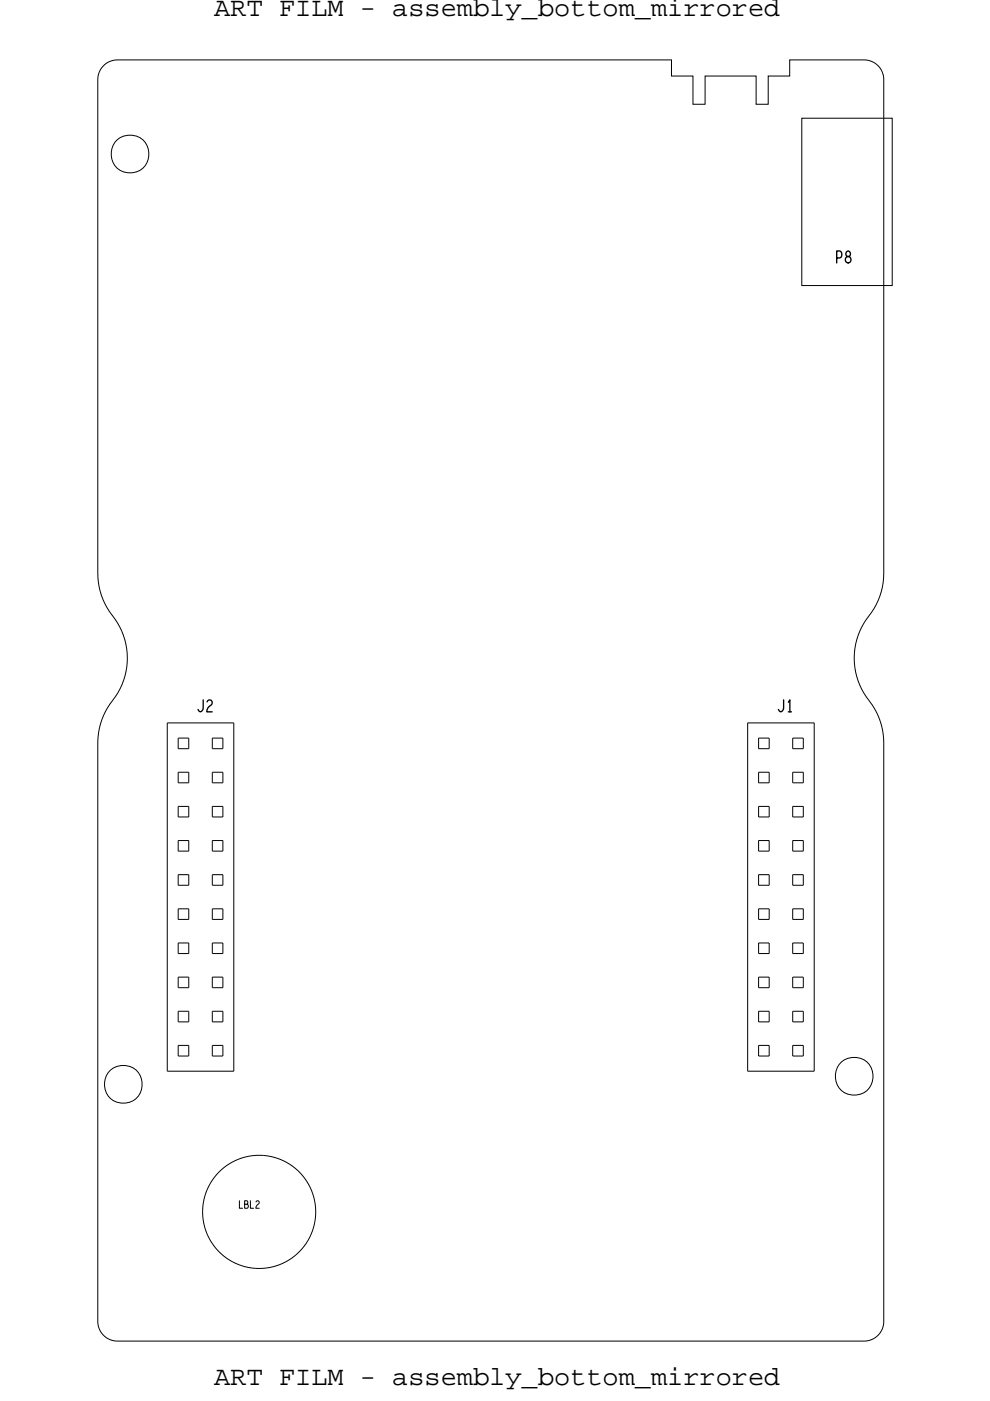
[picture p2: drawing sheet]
<svg xmlns="http://www.w3.org/2000/svg" width="210mm" height="297mm" viewBox="0 0 210 297" stroke-linecap="round" stroke-linejoin="round" font-family="sans-serif">
<!-- layer: Board Outline -->
<path d="M21.9 14l1.3-.9 1.7-.4h117.5v3.4h4.6v6h2.6v-6h10.8v6h2.6v-6h4.5v-3.4h15.8a4.2 4.2 0 0 1 4.2 4.2v104.7a15 15 0 0 1-3.8 9.9 14.6 14.6 0 0 0 1.3 17.9 14.4 14.4 0 0 1 2.5 8.1v122.6a4.2 4.2 0 0 1-4.2 4.2h-158.4a4.2 4.2 0 0 1-4.2-4.2v-122.6a15.1 15.1 0 0 1 3.8-9.9 14.6 14.6 0 0 0-1.3-18 14.4 14.4 0 0 1-2.5-8v-104.7l.4-1.7z" fill="none" stroke="#000" stroke-width=".21"/>
<!-- layer: Components -->
<g fill="none" stroke="#000" stroke-width=".21">
<path d="M170.1 25.1h19.2v35.4h-19.2zM35.5 153.2v73.9zM35.5 153.2h14.1zM37.8 156.5h2.2zM37.8 156.5v2.2zM37.8 158.7h2.2zM40 156.5v2.2zM45 156.5h2.3zM45 156.5v2.2zM45 158.7h2.3zM47.3 156.5v2.2zM49.6 153.2v73.9z"/>
<path d="M158.6 153.2v73.9zM158.6 153.2h14.1zM160.9 156.5h2.3zM160.9 156.5v2.2zM160.9 158.7h2.3zM163.2 156.5v2.2zM168.2 156.5h2.2zM168.2 156.5v2.2zM168.2 158.7h2.2zM170.4 156.5v2.2zM172.7 153.2v73.9zM37.8 163.7h2.2z"/>
<path d="M37.8 170.9h2.2zM37.8 178.2h2.2zM37.8 163.7v2.3zM37.8 166h2.2zM37.8 170.9v2.3zM37.8 173.2h2.2zM37.8 178.2v2.2zM40 163.7v2.3zM40 170.9v2.3zM40 178.2v2.2zM45 163.7h2.3zM45 170.9h2.3z"/>
<path d="M45 178.2h2.3zM45 163.7v2.3zM45 166h2.3zM45 170.9v2.3zM45 173.2h2.3zM45 178.2v2.2zM47.3 163.7v2.3zM47.3 170.9v2.3zM47.3 178.2v2.2zM160.9 163.7h2.3zM160.9 170.9h2.3zM160.9 178.2h2.3z"/>
<path d="M160.9 163.7v2.3zM160.9 170.9v2.3zM160.9 178.2v2.2zM160.9 166h2.3zM160.9 173.2h2.3zM163.2 163.7v2.3zM163.2 170.9v2.3zM163.2 178.2v2.2zM168.2 163.7h2.2zM168.2 170.9h2.2zM168.2 178.2h2.2zM168.2 163.7v2.3z"/>
<path d="M168.2 166h2.2zM168.2 170.9v2.3zM168.2 173.2h2.2zM168.2 178.2v2.2zM170.4 163.7v2.3zM170.4 170.9v2.3zM170.4 178.2v2.2zM37.8 185.4h2.2zM37.8 192.7h2.2zM37.8 199.9h2.2zM37.8 180.4h2.2zM37.8 185.4v2.3z"/>
<path d="M37.8 187.7h2.2zM37.8 192.7v2.2zM37.8 194.9h2.2zM37.8 199.9v2.2zM40 185.4v2.3zM40 192.7v2.2zM40 199.9v2.2zM45 185.4h2.3zM45 192.7h2.3zM45 199.9h2.3zM45 180.4h2.3zM45 185.4v2.3z"/>
<path d="M45 187.7h2.3zM45 192.7v2.2zM45 194.9h2.3zM45 199.9v2.2zM47.3 185.4v2.3zM47.3 192.7v2.2zM47.3 199.9v2.2zM160.9 185.4h2.3zM160.9 192.7h2.3zM160.9 199.9h2.3zM160.9 185.4v2.3zM160.9 192.7v2.2z"/>
<path d="M160.9 199.9v2.2zM160.9 180.4h2.3zM160.9 187.7h2.3zM160.9 194.9h2.3zM163.2 185.4v2.3zM163.2 192.7v2.2zM163.2 199.9v2.2zM168.2 185.4h2.2zM168.2 192.7h2.2zM168.2 199.9h2.2zM168.2 180.4h2.2zM168.2 185.4v2.3z"/>
<path d="M168.2 187.7h2.2zM168.2 192.7v2.2zM168.2 194.9h2.2zM168.2 199.9v2.2zM170.4 185.4v2.3zM170.4 192.7v2.2zM170.4 199.9v2.2zM37.8 207.1h2.2zM37.8 214.4h2.2zM37.8 202.1h2.2zM37.8 207.1v2.3zM37.8 209.4h2.2z"/>
<path d="M37.8 214.4v2.2zM37.8 216.6h2.2zM40 207.1v2.3zM40 214.4v2.2zM45 207.1h2.3zM45 214.4h2.3zM45 202.1h2.3zM45 207.1v2.3zM45 209.4h2.3zM45 214.4v2.2zM45 216.6h2.3zM47.3 207.1v2.3z"/>
<path d="M47.3 214.4v2.2zM160.9 207.1h2.3zM160.9 214.4h2.3zM160.9 207.1v2.3zM160.9 214.4v2.2zM160.9 202.1h2.3zM160.9 209.4h2.3zM160.9 216.6h2.3zM163.2 207.1v2.3zM163.2 214.4v2.2zM168.2 207.1h2.2zM168.2 214.4h2.2z"/>
<path d="M168.2 202.1h2.2zM168.2 207.1v2.3zM168.2 209.4h2.2zM168.2 214.4v2.2zM168.2 216.6h2.2zM170.4 207.1v2.3zM170.4 214.4v2.2zM35.5 227.1h14.1zM37.8 221.6h2.2zM37.8 223.9h2.2zM37.8 221.6v2.3zM40 221.6v2.3z"/>
<path d="M45 221.6h2.3zM45 221.6v2.3zM45 223.9h2.3zM47.3 221.6v2.3zM158.6 227.1h14.1zM160.9 221.6h2.3zM160.9 221.6v2.3zM160.9 223.9h2.3zM163.2 221.6v2.3zM168.2 221.6h2.2zM168.2 221.6v2.3zM168.2 223.9h2.2z"/>
<path d="M170.4 221.6v2.3z"/>
<circle cx="27.6" cy="32.7" r="4"/>
<circle cx="26.2" cy="229.9" r="4"/>
<circle cx="181.2" cy="228.2" r="4"/>
<circle cx="55" cy="256.9" r="12"/>
</g>
<g font-size="5.7">
<text x="45.5" y="3.4">ART FILM - assembly_bottom_mirrored</text>
<text x="45.5" y="293.6">ART FILM - assembly_bottom_mirrored</text>
</g>
<g font-size="4.3">
<text x="177.2" y="55.7">P8</text>
<text x="41.7" y="150.9">J2</text>
<text x="164.8" y="150.9">J1</text>
</g>
<text font-size="2.7" x="50.6" y="256.1">LBL2</text>
</svg>
